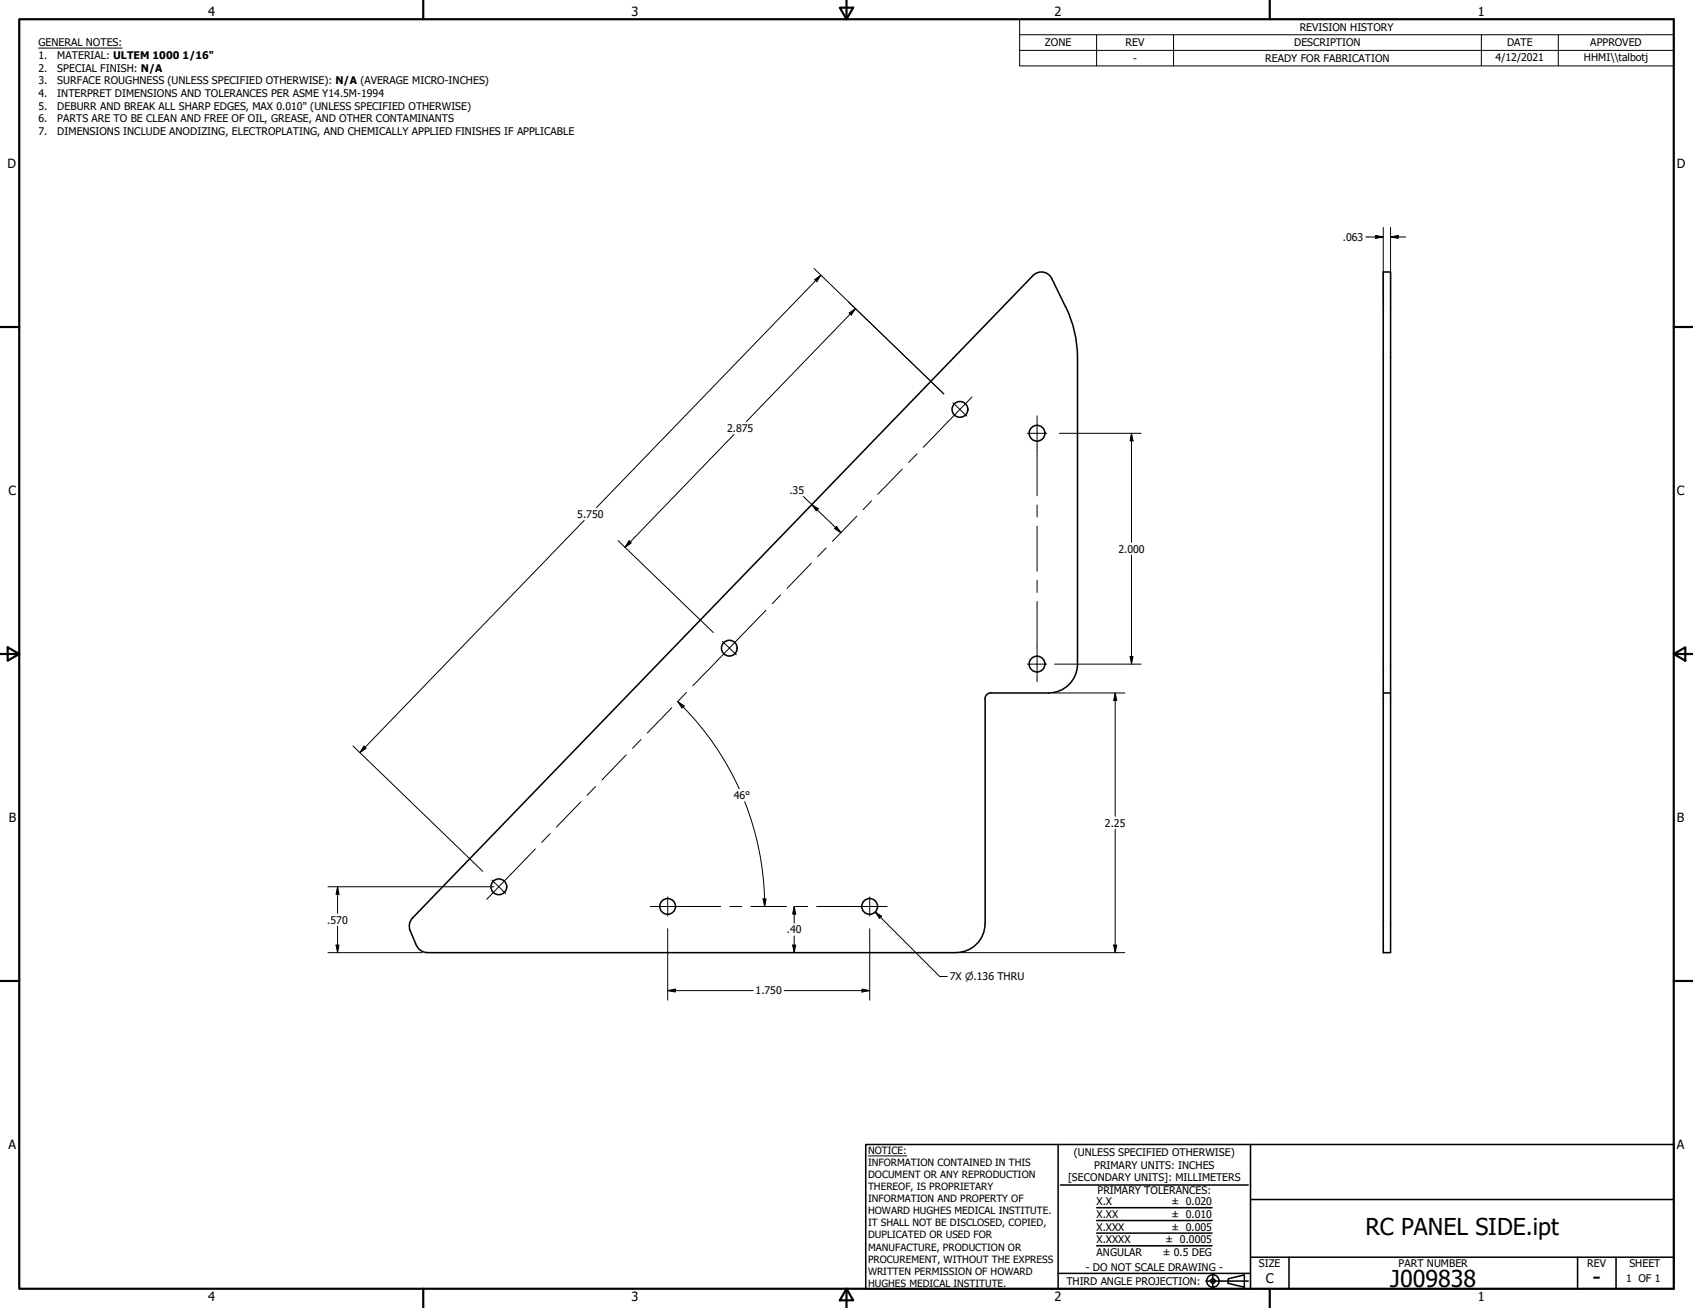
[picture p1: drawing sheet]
<svg xmlns="http://www.w3.org/2000/svg" width="559mm" height="432mm" viewBox="0 0 559 432" stroke-linecap="round" stroke-linejoin="round" font-family="sans-serif">
<!-- layer: Visible (ANSI) -->
<g fill="none" stroke="#000" stroke-width=".51">
<path d="M341 90.9l-204.9 212.2-.7 1-.3 1.9 .3 1.2 2.1 5 .7 1 1 .8 1.8 .5M341 90.9a3.8 3.8 0 0 1 6.1 1l4.7 9.5a38.1 38.1 0 0 1 3.8 16.7v101.1a9.5 9.5 0 0 1-9.5 9.6M325.2 230.7v74.3M327 228.7a1.93 1.93 0 0 0-1.9 2M327.1 228.8h19M456.6 228.8h2.4v-139h-2.4v224.7h2.4v-85.7M325.1 305a9.5 9.5 0 0 1-9.5 9.5h-174.6"/>
<circle cx="316.8" cy="135.1" r="2.6"/>
<circle cx="342.3" cy="143" r="2.6"/>
<circle cx="240.7" cy="214" r="2.6"/>
<circle cx="342.3" cy="219.2" r="2.6"/>
<circle cx="164.7" cy="292.8" r="2.6"/>
<circle cx="220.4" cy="299.2" r="2.6"/>
<circle cx="287" cy="299.2" r="2.6"/>
</g>
<!-- layer: Border (ANSI) -->
<g fill="none" stroke="#000" stroke-width=".72">
<path d="M6.3 6.3h546.1v419.1h-546.1zM139.7 0v6.3M277.2 2.5h4.4l-2.2 3.8zM279.4 0v6.3M419.1 0v6.3M0 107.9h6.3M552.4 107.9h6.4M0 215.9h6.3M2.5 213.7l3.8 2.2-3.8 2.2zM552.4 215.9l3.9-2.2v4.4zM552.4 215.9h6.4M0 323.8h6.3"/>
<path d="M552.4 323.8h6.4M139.7 425.4v6.4M279.4 425.4l2.2 3.9h-4.4zM279.4 425.4v6.4M419.1 425.4v6.4"/>
</g>
<!-- layer: Title (ANSI) -->
<g fill="none" stroke="#000" stroke-width=".51">
<path d="M285.8 377.8h266.6v47.6h-266.6zM349.2 377.8v47.6M412.7 377.8v47.6M350 391.2h62M361.9 398.7h38.1M412.7 396h139.7M361.9 411.3h38.1M361.9 407.1h38.1M361.9 402.9h38.1M412.7 415h139.7M425.4 415v10.4M520.7 415v10.4"/>
<path d="M533.4 415v10.4M349.2 420.4h63.5M398 422.9h14M400.3 420.6v4.6M405.4 422.1l5.3-1.2v4l-5.3-1.2z"/>
<circle cx="400.3" cy="422.9" r="2.05"/>
<circle cx="400.3" cy="422.9" r=".74"/>
</g>
<path d="M286.5 381.6h12.8" fill="none" stroke="#000" stroke-width=".33"/>
<!-- layer: Symbol (ANSI) -->
<path d="M12.7 15.9h27.6M336.5 11.5v-5.2h215.9v5.2M336.5 16.6h215.9M361.9 11.5v10.3M387.3 11.5v10.3M488.9 11.5v10.3M514.3 11.5v10.3M552.4 11.5h-215.9v5.1M552.4 11.5v10.3h-215.9v-5.2M288.9 301.1l2.1 1.4-.7 .7zM288.9 301.1l21.3 21.3h2.5" fill="none" stroke="#000" stroke-width=".33"/>
<!-- layer: Center Mark (ANSI) -->
<path d="M314.5 133l4.6 4.4M339.1 143h6.4M238.5 211.8l4.5 4.4M339.1 219.2h6.4M162.3 290.5l4.6 4.5M220.4 296.1v6.3M287.1 296.1v6.3" fill="none" stroke="#000" stroke-width=".33"/>
<!-- layer: Centerline (ANSI) -->
<g fill="none" stroke="#000" stroke-width=".33">
<path d="M320.8 131l-16 16.7M342.3 137.3v26.4M297.8 154.9l-8.1 8.3M302.7 149.8l-2.8 2.9M282.8 170.4l-8.1 8.3M287.7 165.4l-2.8 2.8M342.3 166.7v4M342.3 173.7v14.9M257.6 196.4l-2.7 2.9M267.8 185.9l-8 8.4M272.7 180.9l-2.8 2.9M342.3 191.6v4"/>
<path d="M342.3 198.6v26.4M252.8 201.5l-24.2 24.9M221.7 233.6l-8 8.4M226.6 228.6l-2.8 2.9M196.6 259.7l-2.8 2.9M206.7 249.2l-8 8.3M211.6 244.1l-2.8 2.9M181.6 275.2l-2.8 2.9M191.7 264.7l-8.1 8.3M176.7 280.2l-16 16.7M214.6 299.3h23.3M240.9 299.3h4"/>
<path d="M247.9 299.3h11.7M262.6 299.3h4M269.5 299.3h23.3"/>
</g>
<!-- layer: Dimension (ANSI) -->
<g fill="none" stroke="#000" stroke-width=".33">
<path d="M450.8 78.2h5.8M454.1 77.7l2.5 .5-2.5 .5zM456.6 75.1v24.7M459 78.2l2.5-.5v1zM459 78.2h5M459 75.1v24.7M268.7 88.6l42.8 41.4M268.9 92.3l2-1.5-1.3 2.2zM270.9 90.8l-74 76.8M280.2 103.3l2.2-1.4-1.4 2.1zM282.4 101.9l-36 37.2M242.3 143.4l-36 37.3"/>
<path d="M349.6 143h27M373.5 143l.5 2.5h-1zM373.5 143v36M192.8 171.8l-74 76.7M204 178.5l31.5 30.3M207.6 178.5l.8 .7-2.1 1.5zM265.2 163.9l12.3 12M268 166.6l2.1 1.3-.7 .8zM276.1 173.7l1.4 2.2-2.1-1.4zM373.5 183.3v35.9M348.1 219.2h28.5M373 216.7h1l-.5 2.5z"/>
<path d="M223.7 231.6l2.1 1.4-.7 .7zM223.7 231.6a94.2 94.2 0 0 1 20.3 28.8M347.7 228.8h23.6M368.1 228.8l.5 2.5h-1zM368.1 228.8v40.7M116.5 246.3l42.8 41.4M120.1 246.3l.8 .7-2.1 1.5zM245.8 264.6a94 94 0 0 1 6.6 34.7M368.1 273.7v40.8M108.2 292.7h54.9M111.4 292.7l.5 2.5h-1zM111.4 292.7v8.8"/>
<path d="M251.8 296.8h1.1l-.5 2.5zM262.1 299.3l.5 2.5h-1zM262.1 299.3v5.5M108.2 314.5h31.2M110.9 312h1l-.5 2.5zM111.4 305.7v8.8M220.4 306.6v23.6M261.6 312h1l-.5 2.5zM262.1 309v5.5M287.1 306.6v23.6M317.2 314.5h54.1M367.6 312h1l-.5 2.5z"/>
<path d="M220.4 327l2.5-.5v1zM220.4 327h28.2M258.8 327h28.3M284.5 326.5l2.6 .5-2.6 .5z"/>
</g>
<g fill="#000">
<path d="M454.1 77.7l2.5 .5-2.5 .5z" fill-rule="evenodd"/>
<path d="M459 78.2l2.5-.5v1z" fill-rule="evenodd"/>
<path d="M268.9 92.3l2-1.5-1.3 2.2z" fill-rule="evenodd"/>
<path d="M280.2 103.3l2.2-1.4-1.4 2.1z" fill-rule="evenodd"/>
<path d="M373.5 143l.5 2.5h-1z" fill-rule="evenodd"/>
<path d="M207.6 178.5l.8 .7-2.1 1.5z" fill-rule="evenodd"/>
<path d="M268 166.6l2.1 1.3-.7 .8z" fill-rule="evenodd"/>
<path d="M276.1 173.7l1.4 2.2-2.1-1.4z" fill-rule="evenodd"/>
<path d="M373 216.7h1l-.5 2.5z" fill-rule="evenodd"/>
<path d="M223.7 231.6l2.1 1.4-.7 .7z" fill-rule="evenodd"/>
<path d="M368.1 228.8l.5 2.5h-1z" fill-rule="evenodd"/>
<path d="M120.1 246.3l.8 .7-2.1 1.5z" fill-rule="evenodd"/>
<path d="M111.4 292.7l.5 2.5h-1z" fill-rule="evenodd"/>
<path d="M251.8 296.8h1.1l-.5 2.5z" fill-rule="evenodd"/>
<path d="M110.9 312h1l-.5 2.5z" fill-rule="evenodd"/>
<path d="M261.6 312h1l-.5 2.5z" fill-rule="evenodd"/>
<path d="M262.1 299.3l.5 2.5h-1z" fill-rule="evenodd"/>
<path d="M367.6 312h1l-.5 2.5z" fill-rule="evenodd"/>
<path d="M220.4 327l2.5-.5v1z" fill-rule="evenodd"/>
<path d="M284.5 326.5l2.6 .5-2.6 .5z" fill-rule="evenodd"/>
</g>
<!-- layer: Symbol (ANSI) -->
<path d="M288.9 301.1l2.1 1.4-.7 .7z" fill-rule="evenodd" fill="#000"/>
<g font-size="7.7">
<text x="450.7" y="407.6">RC PANEL SIDE.ipt</text>
<text x="458.9" y="424.8">J009838</text>
<text x="525.7" y="424.3">-</text>
</g>
<text font-size="4.4" x="417.8" y="423.5">C</text>
<g font-size="4.2">
<text x="68.7" y="5.3">4</text>
<text x="208.4" y="5.3">3</text>
<text x="348.1" y="5.3">2</text>
<text x="487.8" y="5.3">1</text>
<text x="2.5" y="55.5">D</text>
<text x="553.5" y="55.5">D</text>
<text x="2.8" y="163.5">C</text>
<text x="553.5" y="163.5">C</text>
<text x="2.9" y="271.4">B</text>
<text x="553.5" y="271.4">B</text>
<text x="2.8" y="379.3">A</text>
<text x="553.5" y="379.3">A</text>
<text x="68.7" y="429.5">4</text>
<text x="208.4" y="429.6">3</text>
<text x="348.1" y="429.6">2</text>
<text x="487.8" y="429.5">1</text>
</g>
<g font-size="3.5">
<text x="429" y="10.2">REVISION HISTORY</text>
<text x="12.7" y="15.3">GENERAL NOTES:</text>
<text x="344.9" y="15.3">ZONE</text>
<text x="371.5" y="15.3">REV</text>
<text x="427.2" y="15.3">DESCRIPTION</text>
<text x="497.4" y="15.3">DATE</text>
<text x="524.9" y="15.3">APPROVED</text>
<text x="12.7" y="19.5">1.</text>
<text x="12.7" y="23.7">2.</text>
<text x="18.9" y="19.5">MATERIAL: ULTEM 1000</text>
<text x="18.9" y="23.7">SPECIAL FINISH: N/A</text>
<text x="60.3" y="19.5">1/16&quot;</text>
<text x="374" y="20.3">-</text>
<text x="417.6" y="20.4">READY FOR FABRICATION</text>
<text x="493.6" y="20.2">4/12/2021</text>
<text x="522.8" y="20.2">HHMI\\talbotj</text>
<text x="12.7" y="27.9">3.</text>
<text x="18.9" y="27.9">SURFACE ROUGHNESS (UNLESS SPECIFIED OTHERWISE): N/A (AVERAGE MICRO-INCHES)</text>
<text x="12.7" y="32">4.</text>
<text x="18.9" y="32">INTERPRET DIMENSIONS AND TOLERANCES PER ASME Y14.5M-1994</text>
<text x="12.7" y="36.2">5.</text>
<text x="12.7" y="40.4">6.</text>
<text x="18.9" y="36.2">DEBURR AND BREAK ALL SHARP EDGES, MAX 0.010&quot; (UNLESS SPECIFIED OTHERWISE)</text>
<text x="18.9" y="40.4">PARTS ARE TO BE CLEAN AND FREE OF OIL, GREASE, AND OTHER CONTAMINANTS</text>
<text x="12.7" y="44.6">7.</text>
<text x="18.9" y="44.6">DIMENSIONS INCLUDE ANODIZING, ELECTROPLATING, AND CHEMICALLY APPLIED FINISHES IF APPLICABLE</text>
<text x="443.2" y="79.5">.063</text>
<text x="240" y="142.5">2.875</text>
<text x="260.6" y="163">.35</text>
<text x="190.5" y="170.9">5.750</text>
<text x="369.1" y="182.4">2.000</text>
<text x="242.2" y="263.8">46°</text>
<text x="364.7" y="272.9">2.25</text>
<text x="108" y="304.9">.570</text>
<text x="259.7" y="308.1">.40</text>
<text x="313.5" y="323.6">7X ⌀.136 THRU</text>
<text x="249.3" y="328.3">1.750</text>
<text x="354.5" y="381.6">(UNLESS SPECIFIED OTHERWISE)</text>
<text x="352.5" y="390">[SECONDARY UNITS]: MILLIMETERS</text>
<text x="361.1" y="385.8">PRIMARY UNITS: INCHES</text>
<text x="362.2" y="394.2">PRIMARY TOLERANCES:</text>
<text x="361.9" y="397.9">X.X</text>
<text x="386.6" y="397.9">± 0.020</text>
<text x="361.9" y="402.1">X.XX</text>
<text x="361.9" y="406.3">X.XXX</text>
<text x="386.6" y="402.1">± 0.010</text>
<text x="386.6" y="406.3">± 0.005</text>
<text x="361.9" y="410.4">X.XXXX</text>
<text x="384.7" y="410.5">± 0.0005</text>
<text x="358.4" y="419.7">- DO NOT SCALE DRAWING -</text>
<text x="361.9" y="414.6">ANGULAR</text>
<text x="383.8" y="414.7">± 0.5 DEG</text>
<text x="415.5" y="418.4">SIZE</text>
<text x="461.6" y="418.3">PART NUMBER</text>
<text x="523.9" y="418.3">REV</text>
<text x="537.8" y="418.4">SHEET</text>
<text x="352" y="424.2">THIRD ANGLE PROJECTION:</text>
<text x="536.7" y="423.2">1 OF 1</text>
</g>
<g font-size="3.3">
<text x="286.5" y="381">NOTICE:</text>
<text x="286.5" y="385">INFORMATION CONTAINED IN THIS</text>
<text x="286.5" y="389">DOCUMENT OR ANY REPRODUCTION</text>
<text x="286.5" y="393">THEREOF, IS PROPRIETARY</text>
<text x="286.5" y="397">INFORMATION AND PROPERTY OF</text>
<text x="286.5" y="400.9">HOWARD HUGHES MEDICAL INSTITUTE.</text>
<text x="286.5" y="404.9">IT SHALL NOT BE DISCLOSED, COPIED,</text>
<text x="286.5" y="408.9">DUPLICATED OR USED FOR</text>
<text x="286.5" y="412.8">MANUFACTURE, PRODUCTION OR</text>
<text x="286.5" y="416.8">PROCUREMENT, WITHOUT THE EXPRESS</text>
<text x="286.5" y="420.8">WRITTEN PERMISSION OF HOWARD</text>
<text x="286.5" y="424.8">HUGHES MEDICAL INSTITUTE.</text>
</g>
</svg>
